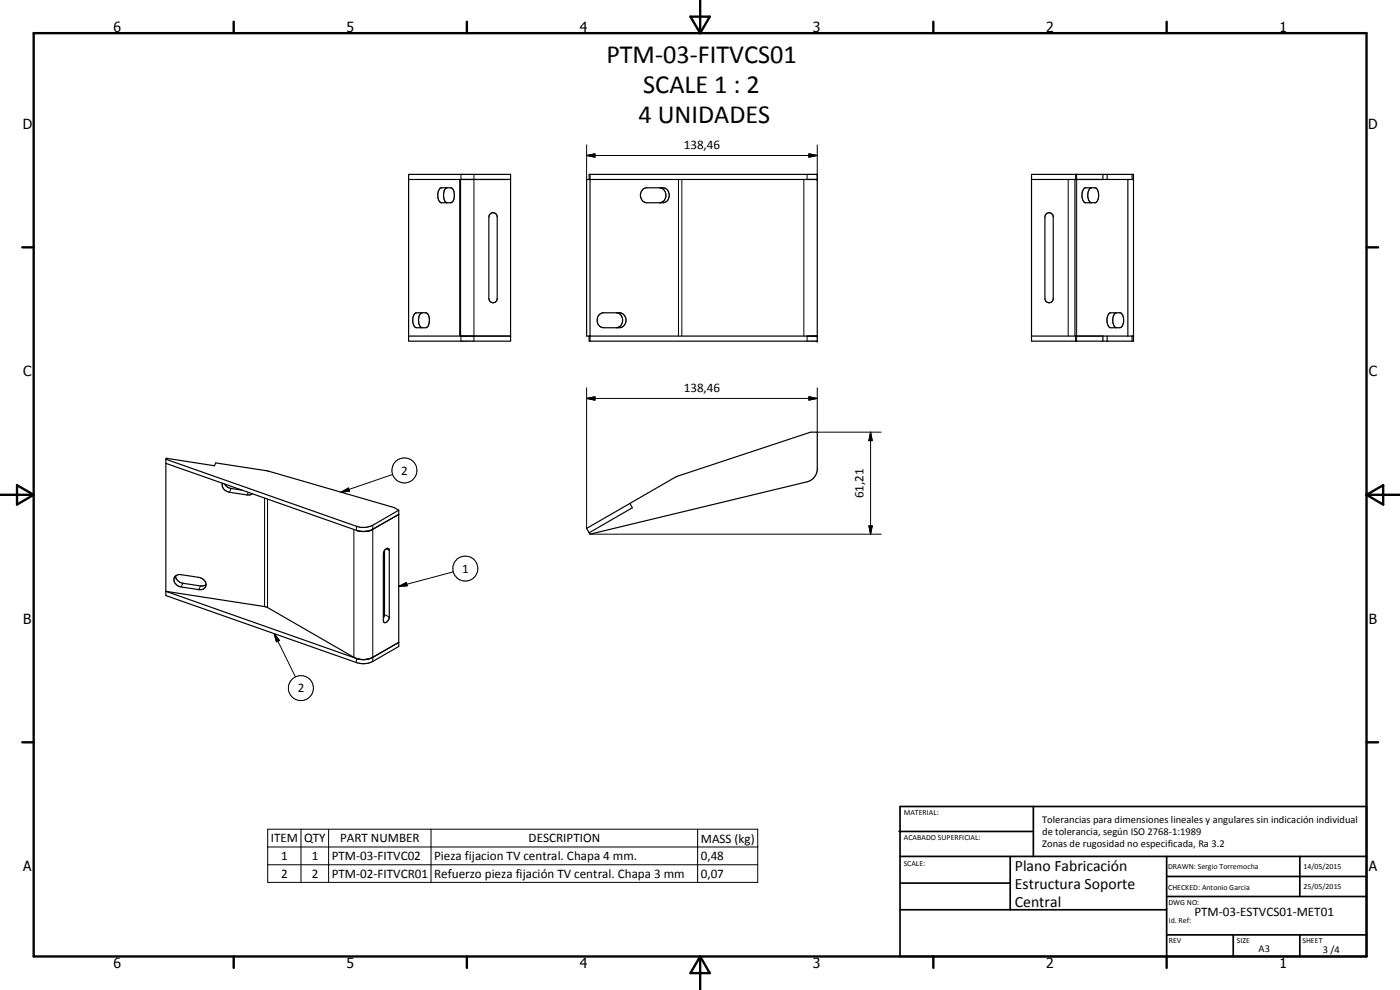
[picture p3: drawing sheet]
<svg xmlns="http://www.w3.org/2000/svg" width="420mm" height="297mm" viewBox="0 0 420 297" stroke-linecap="round" stroke-linejoin="round" font-family="sans-serif">
<g fill="none" stroke="#000" stroke-width=".35">
<path d="M122.6 53.8h30.6M122.6 52.3h30.6v50.1h-30.6zM132 56.6l.5-.3h2.7a2.38 2.38 0 0 1 1.1 3l-.3 .9-.6 .6h-3.1a3.3 3.3 0 0 1-.3-4.2zM134.2 56.3a2.38 2.38 0 0 0-1 3l.2 .9 .7 .6M138.2 53.8v47M176.8 53.8v-1.5h68.5v50.1h-68.5v-1.6M177.1 52.3v50.1M193 56.8l1.1-.5h4.8a2.31 2.31 0 0 1 2 2.2 2.31 2.31 0 0 1-1.7 2.3h-5.4a2.41 2.41 0 0 1-.8-4zM197.9 56.3a2.3 2.3 0 0 1 2 2.2 2.3 2.3 0 0 1-1.7 2.3M245.3 53.8h-69.2v47h69.2M309.6 53.8h30.6M309.6 52.3h30.6v50.1h-30.6z"/>
<path d="M322.6 53.8v47M325.3 56.6l.5-.3h2.8a2.51 2.51 0 0 1 1 3.3l-.3 .8-.6 .4h-3a3.3 3.3 0 0 1-.4-4.2zM327.6 56.3a2.51 2.51 0 0 0-1.1 3l.3 .9 .6 .6M331 52.3v1.5M332.3 52.3v1.5M338.5 53.8v47M339.8 52.3v1.5M147 64.3a1.24 1.24 0 0 1 1.4-.4 1.24 1.24 0 0 1 .8 1.2v24.5a1.25 1.25 0 0 1-1.2 1.3 1.25 1.25 0 0 1-1.3-1.3v-24.5zM314 64.2a1.22 1.22 0 0 1 1.4-.3 1.22 1.22 0 0 1 .7 1.2v24.5a1.25 1.25 0 0 1-1.3 1.3 1.25 1.25 0 0 1-1.2-1.3v-24.5zM124.5 94.1l.3-.2h3.1a3.1 3.1 0 0 1 0 4.4h-2.9a2.89 2.89 0 0 1-.5-4.2zM126.6 93.9a2.44 2.44 0 0 0-1 2.2l.5 1.8 .6 .4M179.8 94.5l1.1-.6h5.3a2.3 2.3 0 0 1 1.7 2.3 2.3 2.3 0 0 1-2 2.1h-4.7a2.29 2.29 0 0 1-1.9-1.5 2.29 2.29 0 0 1 .5-2.3z"/>
<path d="M185.2 93.9a2.31 2.31 0 0 1 1.7 2.3 2.31 2.31 0 0 1-2 2.1M332.8 94.1l.4-.2h3a2.94 2.94 0 0 1 0 4.4h-2.9a2.88 2.88 0 0 1-.7-3.8zM334.9 93.9a3.1 3.1 0 0 0 0 4.4h.2M122.6 100.8h30.6M309.6 100.8h30.6M331 100.8v1.6M332.3 100.8v1.6M339.8 100.8v1.6M49.8 137.8v40.9l57.2 20.1a6.3 6.3 0 0 0 4.9-.3l7.8-4.5v-40.9M49.8 139l57.2 20.1a6.3 6.3 0 0 0 4.9-.3l7.8-4.5M49.8 137.8l.1-.3 14.5 2.2 .4-.8 15.1 2.3 38.3 11.1 1.5 .8M49.8 137.8l58.1 20.4h1.9l1.7-.4 8.2-4.7"/>
<path d="M66.7 145a2.28 2.28 0 0 0 2.2 2.7l5.3 .8h1l.5-.3M67.4 145.2l.7 .8 .9 .5 3.7 .6M189 151l14.4-8.1 39.9-13.2h2v11.4a4.1 4.1 0 0 1-3.1 3.5l-65.1 15.7-.3-.4M189 151l-12.9 7.5 .7 1.4M189 151l.8 1.4-13 7.5M49.8 177.4l30.2 4.8 27 15.4zM52.6 172.9l1.4-.5 5.6 .8a2.01 2.01 0 0 1 2 1.2 2.01 2.01 0 0 1-.4 2.2l-1.2 .4-5.7-.9a2.06 2.06 0 0 1-1.7-3.2zM52.7 172.8a2.6 2.6 0 0 0 2.2 2.2l5.3 .8h.9l.7-.4M115.4 165.1v19.5l-.3 .8M115.5 165a.68 .68 0 0 1 .6-.5 .68 .68 0 0 1 .7 .5v20.2a1.32 1.32 0 0 1-1.6 1.5l-.1-.5v-20zM107 197.6l1.8 .3M107.9 197.8l.9 .1"/>
<path d="M109.8 197.9h-1M109.8 197.9h-.5M119.7 192.7l-7.8 4.5-2.1 .7"/>
</g>
<g fill="none" stroke="#000" stroke-width=".3">
<path d="M138 53.8v47M138.3 52.3v1.5M142.2 52.3v50.1M176.1 46.7l2.5-.6v1.1zM176.1 46.7h69.2M176.1 43.5v10.3M203.6 53.8v47M204.6 53.8v47M241.2 53.8v47M242.2 52.3v1.5M242.8 46.1l2.5 .6-2.5 .5zM245.3 43.5v10.3"/>
<path d="M320.6 53.8v47M322.8 52.3v1.5M323.1 52.3v50.1M138.3 100.8v1.6M176.1 119.5l2.5-.5v1.1zM176.1 116.4v42.1M176.1 119.5h69.2M242.2 100.8v1.6M242.8 119l2.5 .5-2.5 .6zM245.3 116.4v13.3h19.1M322.8 100.8v1.6M261.3 129.7l.5 2.5h-1z"/>
<path d="M261.3 129.7v30.6M69.4 146.6l-.5 1.1M74.5 147.7l-.3 .8M79.4 149.4v32.6M80.3 149.8v32.5M102.4 147.7l2.2-1.3 .3 1zM106.2 158.9v38.3M107 157.9v1.2M111.9 157.6v40.9M117.8 142.4l-15.4 5.3M260.8 157.8h1l-.5 2.5zM54.9 175l-.6 1.1"/>
<path d="M60.2 175.8l-.6 1.1M115.9 164.6l.9 .5M119.7 175.9l2.3-1.1 .2 1zM136 171.6l-16.3 4.3M177.1 160.3h87.3M82.3 190.1l1.6 2.1-.9 .4zM82.3 190.1l6.4 13M107 197.6v1.2M115.4 184.4l1.4 .8M80.3 248.8h147.1v16h-147.1zM80.3 254.1h147.1M80.3 259.5h147.1"/>
<path d="M90.3 248.8v16M98.6 248.8v16M129.4 248.8v16M209.4 248.8v16"/>
<circle cx="121.4" cy="141.1" r="3.8"/>
<circle cx="139.6" cy="170.6" r="3.8"/>
<circle cx="90.3" cy="206.5" r="3.7"/>
</g>
<g fill="#000">
<circle cx="245.3" cy="53.8" r=".18"/>
<circle cx="245.3" cy="52.3" r=".18"/>
<circle cx="245.3" cy="100.8" r=".18"/>
<circle cx="245.3" cy="102.4" r=".18"/>
</g>
<g fill="none" stroke="#000" stroke-width=".71">
<path d="M10.1 9.9h400v277.1h-400zM70.1 6.5v3.4M140.1 6.5v3.4M207.2 5h5.8l-2.9 4.9zM210.1 0v9.9M280.1 6.5v3.4M350.1 6.5v3.4M6.7 74.2h3.4M410.1 74.2h3.5M.1 148.5h10M5.1 145.6l5 2.9-5 2.9zM410.1 148.5h10"/>
<path d="M410.1 148.5l5-2.9v5.8zM6.7 222.7h3.4M410.1 222.7h3.5M70.1 287v3.4M140.1 287v3.4M210.1 287v10M210.1 287l2.9 5h-5.8zM280.1 287v3.4M350.1 287v3.4"/>
</g>
<g fill="none" stroke="#000" stroke-width=".51">
<path d="M269.8 249.5h40.3M270.1 242h140v45h-140zM270.1 257h140M303.2 257v16M310.1 242v15M350.1 257v30M390.1 257v12M270.1 265h33.1M270.1 273h80M350.1 269h60M350.1 263h60M350.1 280.5h60"/>
<path d="M370.1 280.5v6.5M390.1 280.5v6.5"/>
</g>
<path d="M176.1 46.7l2.5-.6v1.1zM242.8 46.1l2.5 .6-2.5 .5zM176.1 119.5l2.5-.5v1.1zM242.8 119l2.5 .5-2.5 .6zM261.3 129.7l.5 2.5h-1zM102.4 147.7l2.2-1.3 .3 1zM260.8 157.8h1l-.5 2.5zM119.7 175.9l2.3-1.1 .2 1zM82.3 190.1l1.6 2.1-.9 .4z" fill="#000"/>
<g font-size="7.9">
<text x="182" y="19">PTM-03-FITVCS01</text>
<text x="193.1" y="27.9">SCALE 1 : 2</text>
<text x="191.6" y="36.9">4 UNIDADES</text>
</g>
<g font-size="4.7">
<text x="304.6" y="261.2">Plano Fabricación</text>
<text x="304.6" y="266.6">Estructura Soporte</text>
<text x="304.6" y="272">Central</text>
</g>
<g font-size="4.2">
<text x="34" y="9.6">6</text>
<text x="104" y="9.6">5</text>
<text x="174" y="9.6">4</text>
<text x="244" y="9.6">3</text>
<text x="314" y="9.6">2</text>
<text x="384" y="9.6">1</text>
<text x="6.8" y="38.7">D</text>
<text x="410.6" y="38.7">D</text>
<text x="7" y="112.9">C</text>
<text x="410.8" y="112.9">C</text>
<text x="7" y="187.1">B</text>
<text x="410.8" y="187.1">B</text>
<text x="7" y="261.4">A</text>
<text x="410.8" y="261.4">A</text>
<text x="34" y="290.4">6</text>
<text x="104" y="290.4">5</text>
<text x="174" y="290.4">4</text>
<text x="244" y="290.4">3</text>
<text x="314" y="290.4">2</text>
<text x="384" y="290.4">1</text>
</g>
<g font-size="3.9">
<text x="205.2" y="44.6">138,46</text>
<text x="205.2" y="117.5">138,46</text>
<text x="120.4" y="142.5">2</text>
<text x="259.2" y="149.5" transform="rotate(-90 259.2 149.5)">61,21</text>
<text x="138.7" y="171.9">1</text>
<text x="89.4" y="207.7">2</text>
<text x="81.3" y="252.7">ITEM</text>
<text x="91.3" y="252.7">QTY</text>
<text x="102.1" y="252.7">PART NUMBER</text>
<text x="158.7" y="252.7">DESCRIPTION</text>
<text x="210.3" y="252.9">MASS (kg)</text>
<text x="84.4" y="258.1">1</text>
<text x="84.4" y="263.4">2</text>
<text x="93.5" y="258.1">1</text>
<text x="93.5" y="263.4">2</text>
<text x="99.6" y="258.1">PTM-03-FITVC02</text>
<text x="99.6" y="263.4">PTM-02-FITVCR01</text>
<text x="130.3" y="258.1">Pieza fijacion TV central. Chapa 4 mm.</text>
<text x="130.3" y="263.4">Refuerzo pieza fijación TV central. Chapa 3 mm</text>
<text x="210.3" y="258.1">0,48</text>
<text x="210.3" y="263.4">0,07</text>
<text x="358.5" y="275">PTM-03-ESTVCS01-MET01</text>
</g>
<g font-size="3.1">
<text x="312.7" y="246.8">Tolerancias para dimensiones lineales y angulares sin indicación individual</text>
<text x="312.7" y="250.4">de tolerancia, según ISO 2768-1:1989</text>
<text x="312.7" y="254">Zonas de rugosidad no especificada, Ra 3.2</text>
<text x="377.7" y="285.6">A3</text>
<text x="397" y="285.9">3 /4</text>
</g>
<g font-size="2.4">
<text x="271.2" y="244.4">MATERIAL:</text>
<text x="271.3" y="252">ACABADO SUPERFICIAL:</text>
<text x="271.2" y="259.7">SCALE:</text>
<text x="350.6" y="260.8">DRAWN: Sergio Torremocha</text>
<text x="391.2" y="260.6">14/05/2015</text>
<text x="350.6" y="267">CHECKED: Antonio Garcia</text>
<text x="391.2" y="266.7">25/05/2015</text>
<text x="350.6" y="271.4">DWG NO:</text>
<text x="350.8" y="276.9">Id. Ref:</text>
<text x="350.8" y="282.8">REV</text>
<text x="371.2" y="282.9">SIZE</text>
<text x="390.9" y="282.9">SHEET</text>
</g>
</svg>
